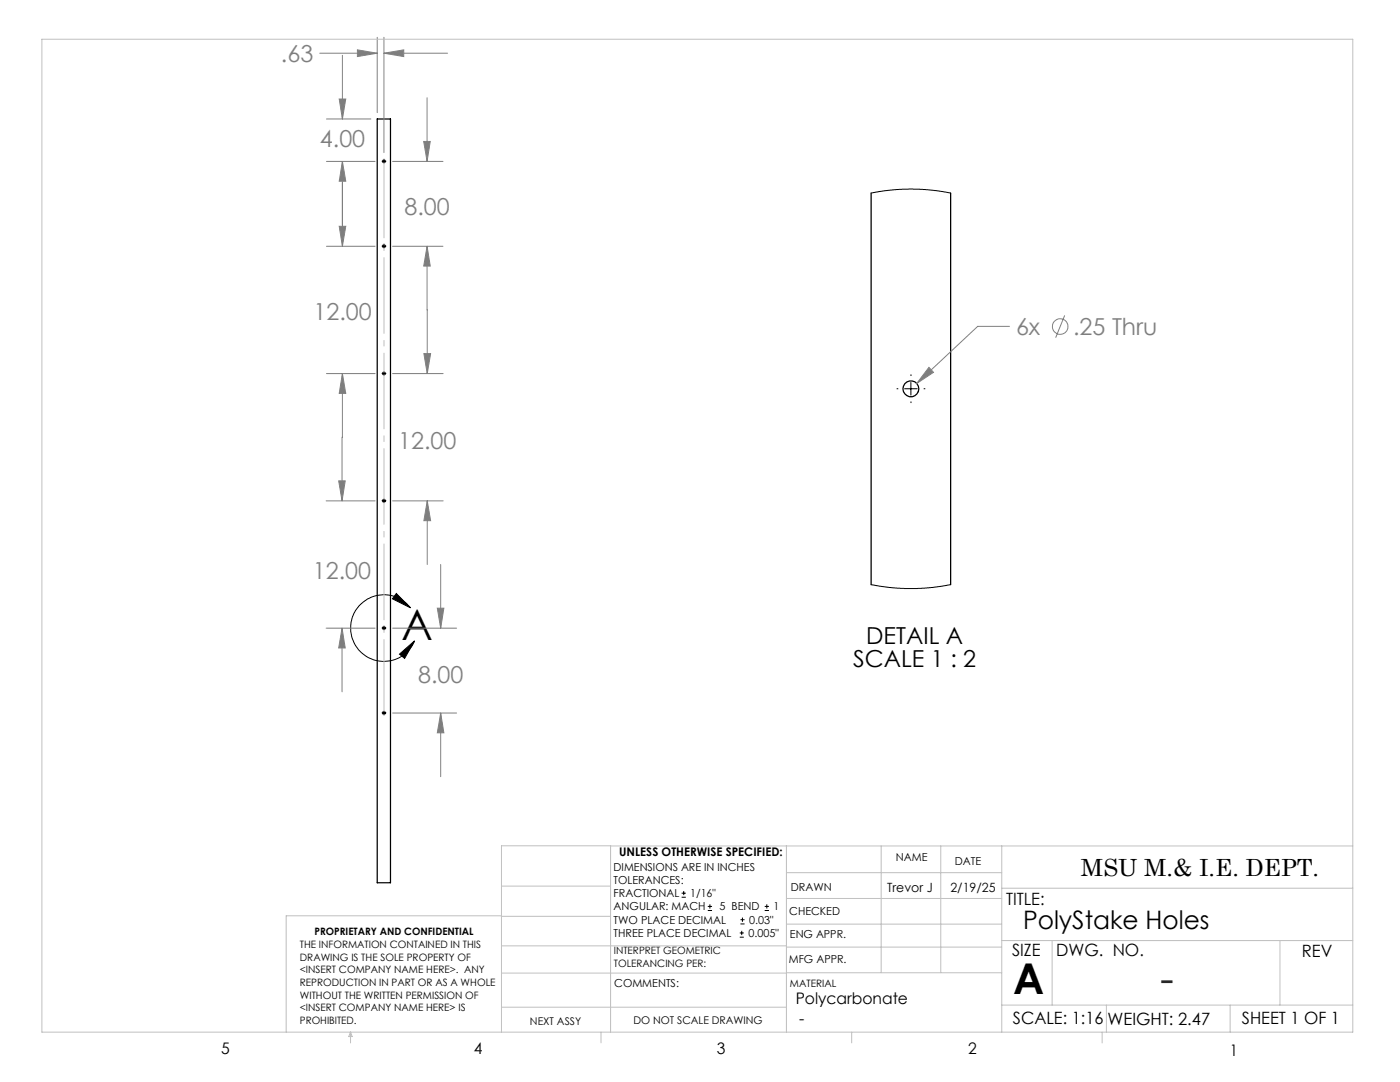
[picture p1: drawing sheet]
<svg xmlns="http://www.w3.org/2000/svg" width="279mm" height="216mm" viewBox="0 0 279 216" stroke-linecap="round" stroke-linejoin="round" font-family="sans-serif">
<g fill="none" stroke="#000" stroke-width=".25">
<path d="M75.3 23.7h2.6v152.4h-2.6zM173.8 38.5v78.2M189.7 38.5v78.2"/>
<circle cx="76.6" cy="32.2" r=".26"/>
<circle cx="76.6" cy="49.1" r=".26"/>
<circle cx="76.6" cy="74.5" r=".26"/>
<circle cx="181.8" cy="77.6" r="1.58"/>
<circle cx="76.6" cy="99.9" r=".26"/>
<circle cx="76.6" cy="125.3" r=".26"/>
<circle cx="76.6" cy="142.3" r=".26"/>
</g>
<g fill="none" stroke="#000" stroke-width=".2">
<path d="M76.4 32.2h.4M76.6 32v.4M173.8 38.5l3.6-.5 4-.3 3.7 .2 4.6 .6M76.4 49.1h.4M76.6 48.9v.5M76.4 74.5h.4M76.6 74.3v.5M180.5 77.6h2.6M181.8 76.3v2.5M76.4 99.9h.4M76.6 99.7v.5M79.1 118.4l2.8 2.9-3.6-1.8z"/>
<path d="M173.8 116.7l3.7 .5 3 .2 4.9-.1 4.3-.6M76.4 125.3h.4M76.6 125.1v.5M79.7 130.5l3-2.6-1.9 3.5zM81.9 121.3a6.6 6.6 0 0 0-10.2-.5 6.6 6.6 0 0 0 1.3 10.1 6.6 6.6 0 0 0 9.7-3M76.4 142.3h.4M76.6 142.1v.4M136 179h.9M136 178.2h.9M136.5 177.8v.8M141.3 181.7h.8M141.3 180.9h.8"/>
<path d="M141.7 180.4v.9M147.6 187h.8M147.6 186.2h.8M147.8 184.4h.8M147.8 183.5h.8M148 185.7v.9M148.2 183.1v.8M152.6 181.7h.9M152.6 180.9h.9M153 180.4v.9"/>
</g>
<g fill="none" stroke="#808080" stroke-width=".2">
<path d="M63.8 10.6h11.5M67.7 19.8h1.3l-.7 3.9zM68.3 11v12.7M71.3 9.9l4 .7-4 .7zM75.3 7.4v15.1M76.6 10.6l4-.7v1.4zM76.6 7.4v23M76.6 10.6h12.7M85.2 19.5v12.7M65.2 23.7h8.8M65.2 32.2h9.7M68.3 32.2l.7 4h-1.3z"/>
<path d="M68.3 32.2v16.9M78.4 32.2h10M84.6 28.2h1.3l-.7 4zM65.2 49.1h9.7M67.7 45.2h1.3l-.7 3.9zM78.4 49.1h10M85.2 49.1l.7 4h-1.3zM85.2 49.1v12.7M65.2 74.5h9.7M68.3 74.5l.7 4h-1.3zM68.3 74.5v12.7M78.4 74.5h10"/>
<path d="M84.6 70.6h1.3l-.6 3.9zM85.3 61.8v12.7M185.4 73.3l.9 1-3.3 2.2zM201.5 65.1h-6.4l-12.1 11.4M212.5 62.9l-1.8 4.5M65.1 99.9h9.8M67.6 96h1.3l-.6 3.9zM68.3 87.2v12.7M78.4 99.9h10M85.3 99.9l.6 4h-1.3zM85.3 99.9v12.7M87.9 112.6v12.7"/>
<path d="M65.1 125.3h9.8M68.3 125.3l.6 4h-1.3zM68.3 125.3v12.7M78.4 125.3h12.7M87.3 121.4h1.3l-.7 3.9zM78.4 142.3h12.7M87.9 142.3l.7 3.9h-1.3zM87.9 142.3v12.7"/>
<circle cx="211.6" cy="65.1" r="1.55"/>
</g>
<g fill="none" stroke="#000" stroke-width=".2" stroke-dasharray="15.2 1.3 1.3 1.3" stroke-linecap="butt">
<path d="M76.6 31.8v-.1M76.6 32.6v.1M76.6 48.7v-.1M76.6 49.5v.1M76.6 74.1v-.1M76.6 74.9v.1M179.3 77.6h-.4M181.8 75v-.3M184.3 77.6h.4M76.6 99.5v-.1M181.8 80.1v.3M76.6 100.3v.1"/>
<path d="M76.6 124.9v-.1M76.6 125.7v.1"/>
</g>
<path d="M76.6 32.2v110.7" fill="none" stroke="#c0c0c0" stroke-width=".2" stroke-dasharray="15.2 1.3 1.3 1.3" stroke-dashoffset="-.1" stroke-linecap="butt"/>
<g fill="none" stroke="#c0c0c0" stroke-width=".2">
<path d="M8.4 7.8h261.6v198.2h-261.6zM100.1 176.8h21.7M121.8 168.8v37.2M157 168.8v37.2M157 179.3h42.9M157 174.1h42.9M175.9 168.8v25.3M187.7 168.8v25.3M199.9 177.2h70.1M199.9 168.8v37.2M270 168.8h-169.9v37.2M100.1 194.2h56.9"/>
<path d="M100.1 188.7h56.9M100.1 182.8h21.7M100.1 182.7h-43v23.3M157 194.1h42.9M157 184.4h42.9M157 189h42.9M199.9 187.7h70.1M210 187.7v12.9M255.4 187.7v12.9M70 206v2.1M70 206l.3 .8h-.7zM100.1 201h56.9"/>
<path d="M119.9 206v2.1M170 206v2.1M199.9 200.6h70.1M220 206v2.1M220.8 200.6v5.4M245.5 200.6v5.4"/>
</g>
<path d="M79.1 118.4l2.8 2.9-3.6-1.8zM79.7 130.5l3-2.6-1.9 3.5z" fill="#000"/>
<path d="M67.7 19.8h1.3l-.7 3.9zM68.3 32.2l.7 4h-1.3zM85.2 49.1l.7 4h-1.3zM84.6 28.2h1.3l-.7 4zM67.7 45.2h1.3l-.7 3.9zM68.3 74.5l.7 4h-1.3zM84.6 70.6h1.3l-.6 3.9zM85.3 99.9l.6 4h-1.3zM67.6 96h1.3l-.6 3.9zM68.3 125.3l.6 4h-1.3zM87.3 121.4h1.3l-.7 3.9zM87.9 142.3l.7 3.9h-1.3zM71.3 9.9l4 .7-4 .7zM76.6 10.6l4-.7v1.4zM185.4 73.3l-2.4 3.2 3.3-2.2z" fill="#808080"/>
<g font-size="8.5">
<text x="80.1" y="127.7">A</text>
<text x="202.2" y="198.3">A</text>
</g>
<text font-size="8.5" fill="#00f" x="231.5" y="198.1">-</text>
<text font-size="5.1" x="204.2" y="185.4">PolyStake Holes</text>
<g font-size="4.7" fill="#808080">
<text x="56.1" y="12.4">.63</text>
<text x="63.8" y="29.3">4.00</text>
<text x="80.7" y="42.8">8.00</text>
<text x="62.5" y="63.9">12.00</text>
<text x="202.8" y="66.9">6x</text>
<text x="214.2" y="66.9">.25 Thru</text>
<text x="79.5" y="89.6">12.00</text>
<text x="62.4" y="115.4">12.00</text>
<text x="83.4" y="136.2">8.00</text>
</g>
<g font-size="4.7">
<text x="172.9" y="128.6">DETAIL A</text>
<text x="170.3" y="133.1">SCALE 1 : 2</text>
<text x="215.7" y="174.7">MSU M.&amp; I.E. DEPT.</text>
</g>
<g font-size="3.4">
<text x="200.8" y="180.5">TITLE:</text>
<text x="202" y="190.8">SIZE</text>
<text x="210.8" y="190.9">DWG. NO.</text>
<text x="259.8" y="191">REV</text>
<text x="202.1" y="204.4">SCALE: 1:16</text>
<text x="221" y="204.5">WEIGHT: 2.47</text>
<text x="247.8" y="204.4">SHEET 1 OF 1</text>
</g>
<g font-size="3.2">
<text x="158.8" y="200.4">Polycarbonate</text>
<text x="159.5" y="204.4">-</text>
<text x="44.2" y="210.4">5</text>
<text x="94.6" y="210.3">4</text>
<text x="143.1" y="210.4">3</text>
<text x="193.2" y="210.3">2</text>
<text x="245.4" y="210.6">1</text>
</g>
<g font-size="2.5">
<text x="177" y="177.9">Trevor J</text>
<text x="189.7" y="177.9">2/19/25</text>
</g>
<text font-size="2.4" x="123.6" y="170.8">UNLESS OTHERWISE SPECIFIED:</text>
<g font-size="2.2">
<text x="122.5" y="173.7">DIMENSIONS ARE IN INCHES</text>
<text x="178.8" y="171.8">NAME</text>
<text x="190.6" y="172.5">DATE</text>
<text x="122.5" y="176.4">TOLERANCES:</text>
<text x="122.5" y="179">FRACTIONAL</text>
<text x="137.8" y="179">1/16&quot;</text>
<text x="157.8" y="177.8">DRAWN</text>
<text x="122.5" y="184.3">TWO PLACE DECIMAL</text>
<text x="122.5" y="181.7">ANGULAR: MACH</text>
<text x="143.6" y="181.7">5 BEND</text>
<text x="149.5" y="184.3">0.03&quot;</text>
<text x="154.4" y="181.7">1</text>
<text x="157.5" y="182.5">CHECKED</text>
<text x="122.5" y="187">THREE PLACE DECIMAL</text>
<text x="149.4" y="187">0.005&quot;</text>
<text x="157.6" y="187.2">ENG APPR.</text>
<text x="122.6" y="197">COMMENTS:</text>
<text x="157.4" y="192.2">MFG APPR.</text>
</g>
<g font-size="2.1">
<text x="105.8" y="204.5">NEXT ASSY</text>
<text x="126.4" y="204.3">DO NOT SCALE DRAWING</text>
</g>
<g font-size="2">
<text x="59.8" y="189.2">THE INFORMATION CONTAINED IN THIS</text>
<text x="59.8" y="191.7">DRAWING IS THE SOLE PROPERTY OF</text>
<text x="62.8" y="186.5">PROPRIETARY AND CONFIDENTIAL</text>
<text x="122.5" y="190.4">INTERPRET GEOMETRIC</text>
<text x="59.8" y="194.2">&lt;INSERT COMPANY NAME HERE&gt;. ANY</text>
<text x="59.8" y="196.8">REPRODUCTION IN PART OR AS A WHOLE</text>
<text x="122.5" y="192.9">TOLERANCING PER:</text>
<text x="157.7" y="197">MATERIAL</text>
<text x="59.8" y="199.3">WITHOUT THE WRITTEN PERMISSION OF</text>
<text x="59.8" y="201.8">&lt;INSERT COMPANY NAME HERE&gt; IS</text>
<text x="59.8" y="204.3">PROHIBITED.</text>
</g>
</svg>
